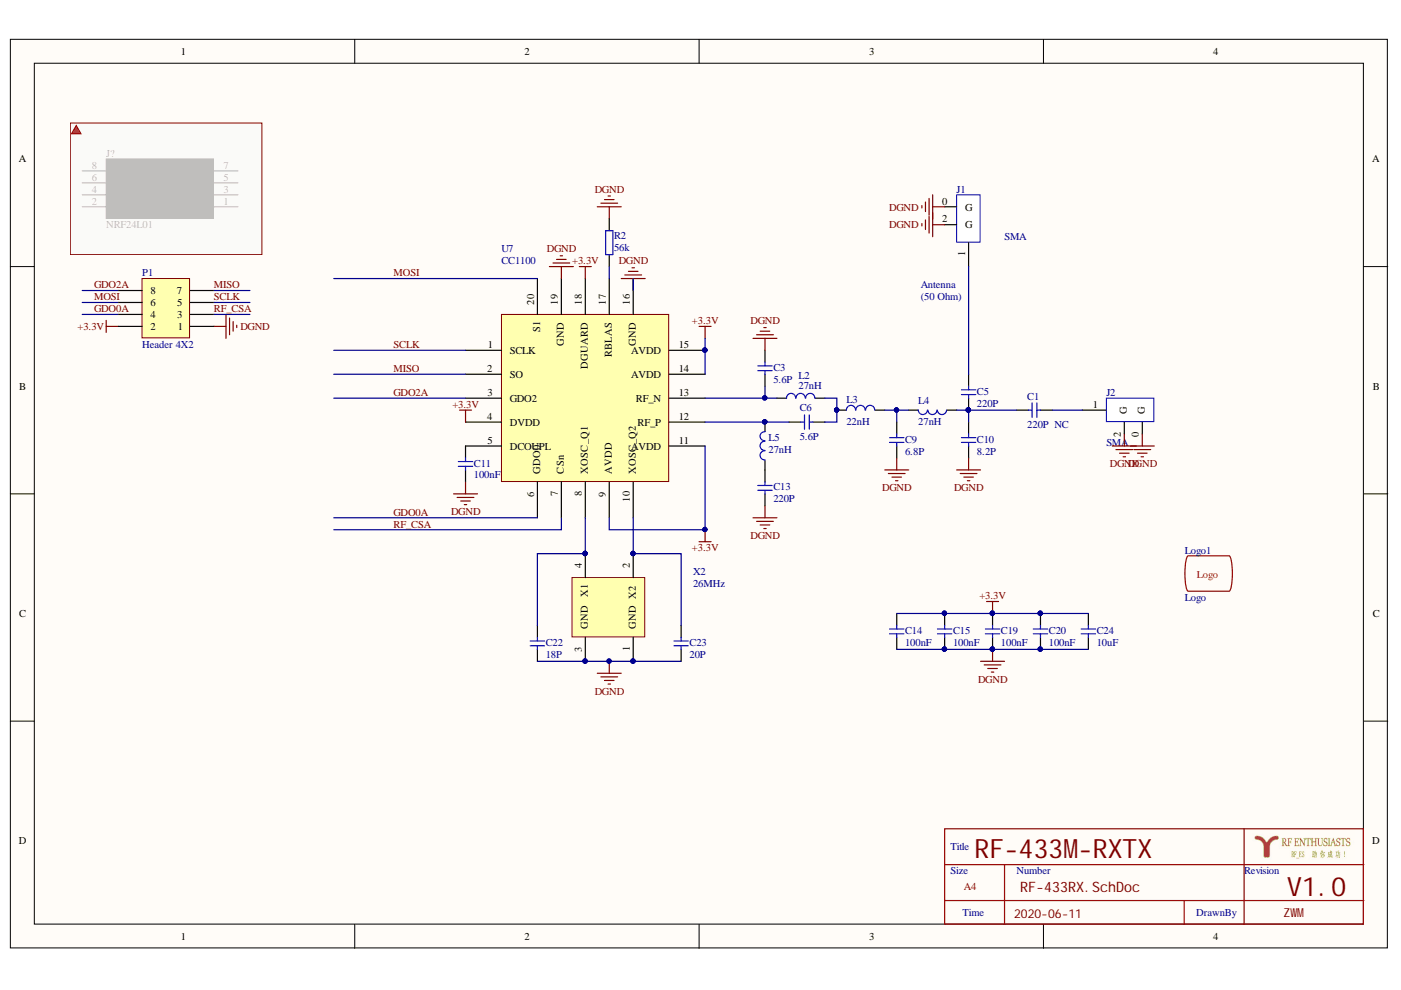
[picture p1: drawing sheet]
# Altium project RF-433RX.PrjPCB
1 sheet, 27 parts. Net scope: global (net labels, ports and power ports of the same name join across sheets).
Board file: RF-433RX.PcbDoc

## Sheet RF-433RX.SchDoc: RF-433M-RXTX
size A4; DrawnBy: ZWM; Revision: V1.0

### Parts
C1  220P  NC  [CAP0402]
C3  5.6P  [cc0402]
C5  220P  [cc0402]
C6  5.6P  [cc0402]
C9  6.8P  [cc0402]
C10  8.2P  [cc0402]
C11  100nF  [cc0402]
C13  220P  [cc0402]
C14  100nF  [cc0402]
C15  100nF  [cc0402]
C19  100nF  [cc0402]
C20  100nF  [cc0402]
C22  18P  [cc0402]
C23  20P  [cc0402]
C24  10uF  [cc0603]
J1  SMA  [SMA-ANT-SMT-MIN]
J2  SMA  [IPEX]
J?  NRF24L01  [NRF24L01]  (masked out: inside a compile mask, not in the netlist)
L2  27nH  [ind0402]
L3  22nH  [ind0402]
L4  27nH  [ind0402]
L5  27nH  [ind0402]
Logo1  Logo  [Logo_SiTuo_14mmX5mm]
P1  Header 4X2  [HDR2X4-Z]
R2  56k  [res0402]
U7  CC1100  [QFN-20]
X2  26MHz  [XTAL-2X3]

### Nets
+3.3V: C14.2 C15.1 C19.1 C20.2 C24.2 P1.2 U7.4(DVDD) U7.9(AVDD) U7.11(AVDD) U7.14(AVDD) U7.15(AVDD) U7.18(DGUARD)
DGND: C3.1 C9.1 C10.2 C11.2 C13.2 C14.1 C15.2 C19.2 C20.1 C22.2 C23.1 C24.1 J1.0(G) J1.2(G) J2.0(G) J2.2(G) P1.1 R2.1 U7.16(GND) U7.19(GND) X2.1(GND) X2.3(GND)
GDO0A: P1.4 U7.6(GDO0)
GDO2A: P1.8 U7.3(GDO2)
MISO: P1.7 U7.2(SO)
MOSI: P1.6 U7.20(S1)
RF_CSA: P1.3 U7.7(CSn)
SCLK: P1.5 U7.1(SCLK)
NetC1_1: C1.1 C5.2 C10.1 L4.1
NetC1_2: C1.2 J2.1
NetC3_2: C3.2 L2.1 U7.13(RF_N)
NetC5_1: C5.1 J1.1
NetC6_1: C6.1 L5.2 U7.12(RF_P)
NetC6_2: C6.2 L2.2 L3.1
NetC9_2: C9.2 L3.2 L4.2
NetC11_1: C11.1 U7.5(DCOUPL)
NetC13_1: C13.1 L5.1
NetC22_1: C22.1 U7.8(XOSC_Q1) X2.4(X1)
NetC23_2: C23.2 U7.10(XOSC_Q2) X2.2(X2)
NetR2_2: R2.2 U7.17(RBLAS)

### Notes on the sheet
- (near J1) Antenna
- (50 Ohm)
